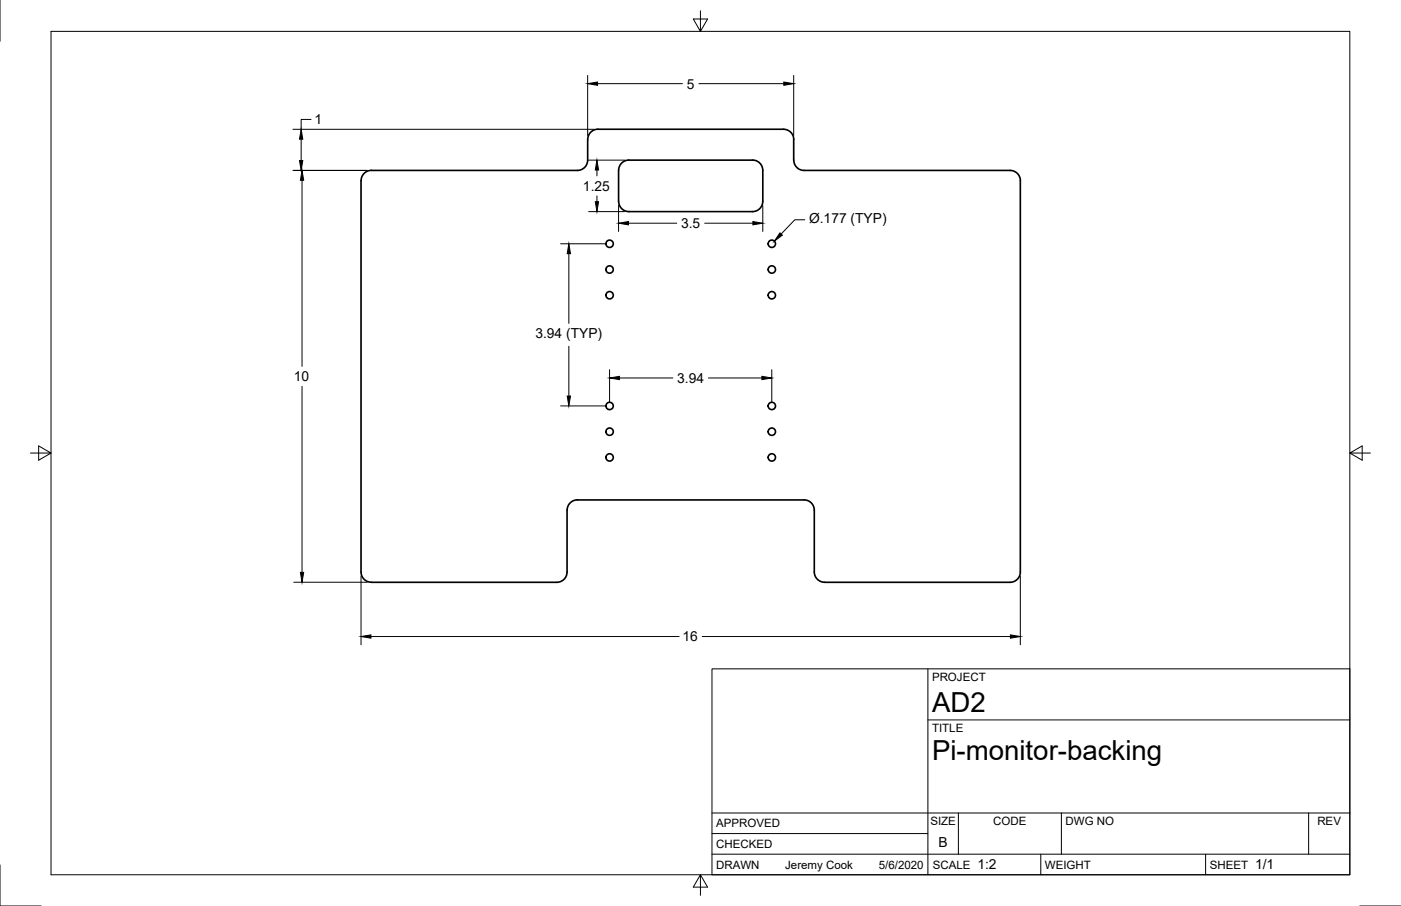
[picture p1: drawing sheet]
<svg xmlns="http://www.w3.org/2000/svg" width="432mm" height="279mm" viewBox="0 0 432 279" stroke-linecap="round" stroke-linejoin="round" font-family="sans-serif">
<!-- layer: Visible -->
<g fill="none" stroke="#000" stroke-width=".51">
<path d="M177.9 52.6l-63.4-.1a3.2 3.2 0 0 0-3.2 3.2v120.7a3.2 3.2 0 0 0 3.2 3.2M178 52.6a3.2 3.2 0 0 0 3.1-3.2v-6.4a3.2 3.2 0 0 1 3.2-3.2l57.1 .1a3.2 3.2 0 0 1 3.2 3.1v6.4a3.2 3.2 0 0 0 3.2 3.2h63.5a3.2 3.2 0 0 1 3.2 3.1M190.6 52.6v9.5M193.8 49.4h38.1a3.2 3.2 0 0 1 3.2 3.2v9.5a3.2 3.2 0 0 1-3.2 3.2h-38.1M193.8 49.4a3.2 3.2 0 0 0-3.1 3.1M314.5 55.7v120.7a3.2 3.2 0 0 1-3.2 3.2h-57.2M190.7 62.1a3.2 3.2 0 0 0 3.1 3.2M174.8 157.4v19a3.2 3.2 0 0 1-3.2 3.2h-57.2M177.9 154.2h69.9a3.2 3.2 0 0 1 3.2 3.1v19.1a3.2 3.2 0 0 0 3.2 3.2M178 154.2a3.2 3.2 0 0 0-3.2 3.1"/>
<circle cx="187.9" cy="75.2" r="1.13"/>
<circle cx="237.9" cy="75.2" r="1.13"/>
<circle cx="187.9" cy="91" r="1.13"/>
<circle cx="187.9" cy="83.1" r="1.13"/>
<circle cx="237.9" cy="83.1" r="1.13"/>
<circle cx="237.9" cy="91" r="1.13"/>
<circle cx="187.9" cy="125.2" r="1.13"/>
<circle cx="187.9" cy="133.1" r="1.13"/>
<circle cx="237.9" cy="125.2" r="1.13"/>
<circle cx="237.9" cy="133.1" r="1.13"/>
<circle cx="187.9" cy="141.1" r="1.13"/>
<circle cx="237.9" cy="141.1" r="1.13"/>
</g>
<!-- layer: Border -->
<path d="M0 0v12.7M15.7 9.7h400.3v260.1h-400.3zM215.9 3.3v6.4l-2.2-3.8h4.4l-2.2 3.8M9.4 139.7h6.3l-3.8-2.2v4.4l3.8-2.2M416 139.7l3.8 2.2v-4.4l-3.8 2.2h6.4M0 266.7v12.7h12.7M215.9 269.8l2.2 3.8h-4.4l2.2-3.8v6.3M419.1 279.4h12.7" fill="none" stroke="#000" stroke-width=".31"/>
<!-- layer: Titleblock -->
<path d="M219.4 206.3h196.6v63.5h-196.6zM286 206.3v63.5M286 222h130M219.4 257.1h66.6M219.4 250.7h196.6M295.4 250.7v12.7M327.1 250.7v12.7M403.3 250.7v12.7M219.4 263.4h196.6M320.8 263.4v6.4M371.6 263.4v6.4" fill="none" stroke="#000" stroke-width=".31"/>
<!-- layer: Dimensions -->
<g fill="none" stroke="#000" stroke-width=".31">
<path d="M90.3 39.9h92.7M95.9 36.8h-3.1v3.1M181.1 23.3v18.5M184.2 25.8h26.1M215.4 25.8h26.2M244.6 23.3v18.5M90.3 52.6h22.9M92.8 42.9v6.6M93.1 55.6v57.4M181.4 49.4h11.2M184 52.4v1.9M172.8 75.2h13.8"/>
<path d="M175.3 78.2v21.5M181.4 65.3h11.2M184 60.4v1.8M190.6 63.4v8M193.7 68.8h14.9M217.2 68.8h14.9M235.1 63.4v8M248 67.8h-3l-4.3 4.4M93.1 119.1v57.4M175.3 106.8v15.3M187.9 114v9.9M190.9 116.6h16.5"/>
<path d="M218.4 116.6h16.4M237.9 114v9.9M172.8 125.2h13.8M90.6 179.6h22.6M111.3 177.7v21.1M314.5 177.7v21.1M114.3 196.3h95M216.4 196.3h95"/>
</g>
<g fill="#000" stroke="#000" stroke-width=".31">
<path d="M181.1 25.8l3.1-.5v1zM241.6 25.3l3 .5-3 .5zM92.3 49.5h1l-.5 3.1zM92.8 39.9l.5 3h-1zM93.1 52.6l.5 3h-1zM184 49.4l.5 3h-1zM175.3 75.2l.5 3h-1zM183.5 62.2h1l-.5 3.1zM190.6 68.8l3.1-.5v1zM232.1 68.3l3 .5-3 .5zM240.4 71.8l.7 .7-2.4 1.9zM187.9 116.6l3-.5v1z"/>
<path d="M234.8 116.1l3.1 .5-3.1 .5zM174.8 122.1h1l-.5 3.1zM92.6 176.5h1l-.5 3.1zM111.3 196.3l3-.5v1zM311.4 195.8l3.1 .5-3.1 .5z"/>
</g>
<g font-size="8.5">
<text x="287.3" y="219.5">AD2</text>
<text x="287.3" y="234.5">Pi-monitor-backing</text>
</g>
<g font-size="4.3">
<text x="211.7" y="27.3">5</text>
<text x="96.9" y="38.4">1</text>
<text x="179.7" y="58.8">1.25</text>
<text x="209.9" y="70.3">3.5</text>
<text x="249.4" y="68.9">Ø.177 (TYP)</text>
<text x="165" y="104.4">3.94 (TYP)</text>
<text x="90.6" y="117.6">10</text>
<text x="208.7" y="118.1">3.94</text>
<text x="210.4" y="197.8">16</text>
<text x="289.3" y="261.2">B</text>
<text x="301.2" y="268.1">1:2</text>
<text x="386.8" y="268.1">1/1</text>
</g>
<g font-size="3.5">
<text x="287.3" y="210.1">PROJECT</text>
<text x="287.3" y="225.8">TITLE</text>
<text x="220.7" y="255.2">APPROVED</text>
<text x="286.7" y="254.5">SIZE</text>
<text x="306.1" y="254.5">CODE</text>
<text x="328.4" y="254.5">DWG NO</text>
<text x="406" y="254.5">REV</text>
<text x="220.7" y="261.5">CHECKED</text>
<text x="220.7" y="267.9">DRAWN</text>
<text x="242" y="267.9">Jeremy Cook</text>
<text x="270.9" y="267.9">5/6/2020</text>
<text x="287.5" y="267.9">SCALE</text>
<text x="322.1" y="267.9">WEIGHT</text>
<text x="372.9" y="267.9">SHEET</text>
</g>
</svg>
